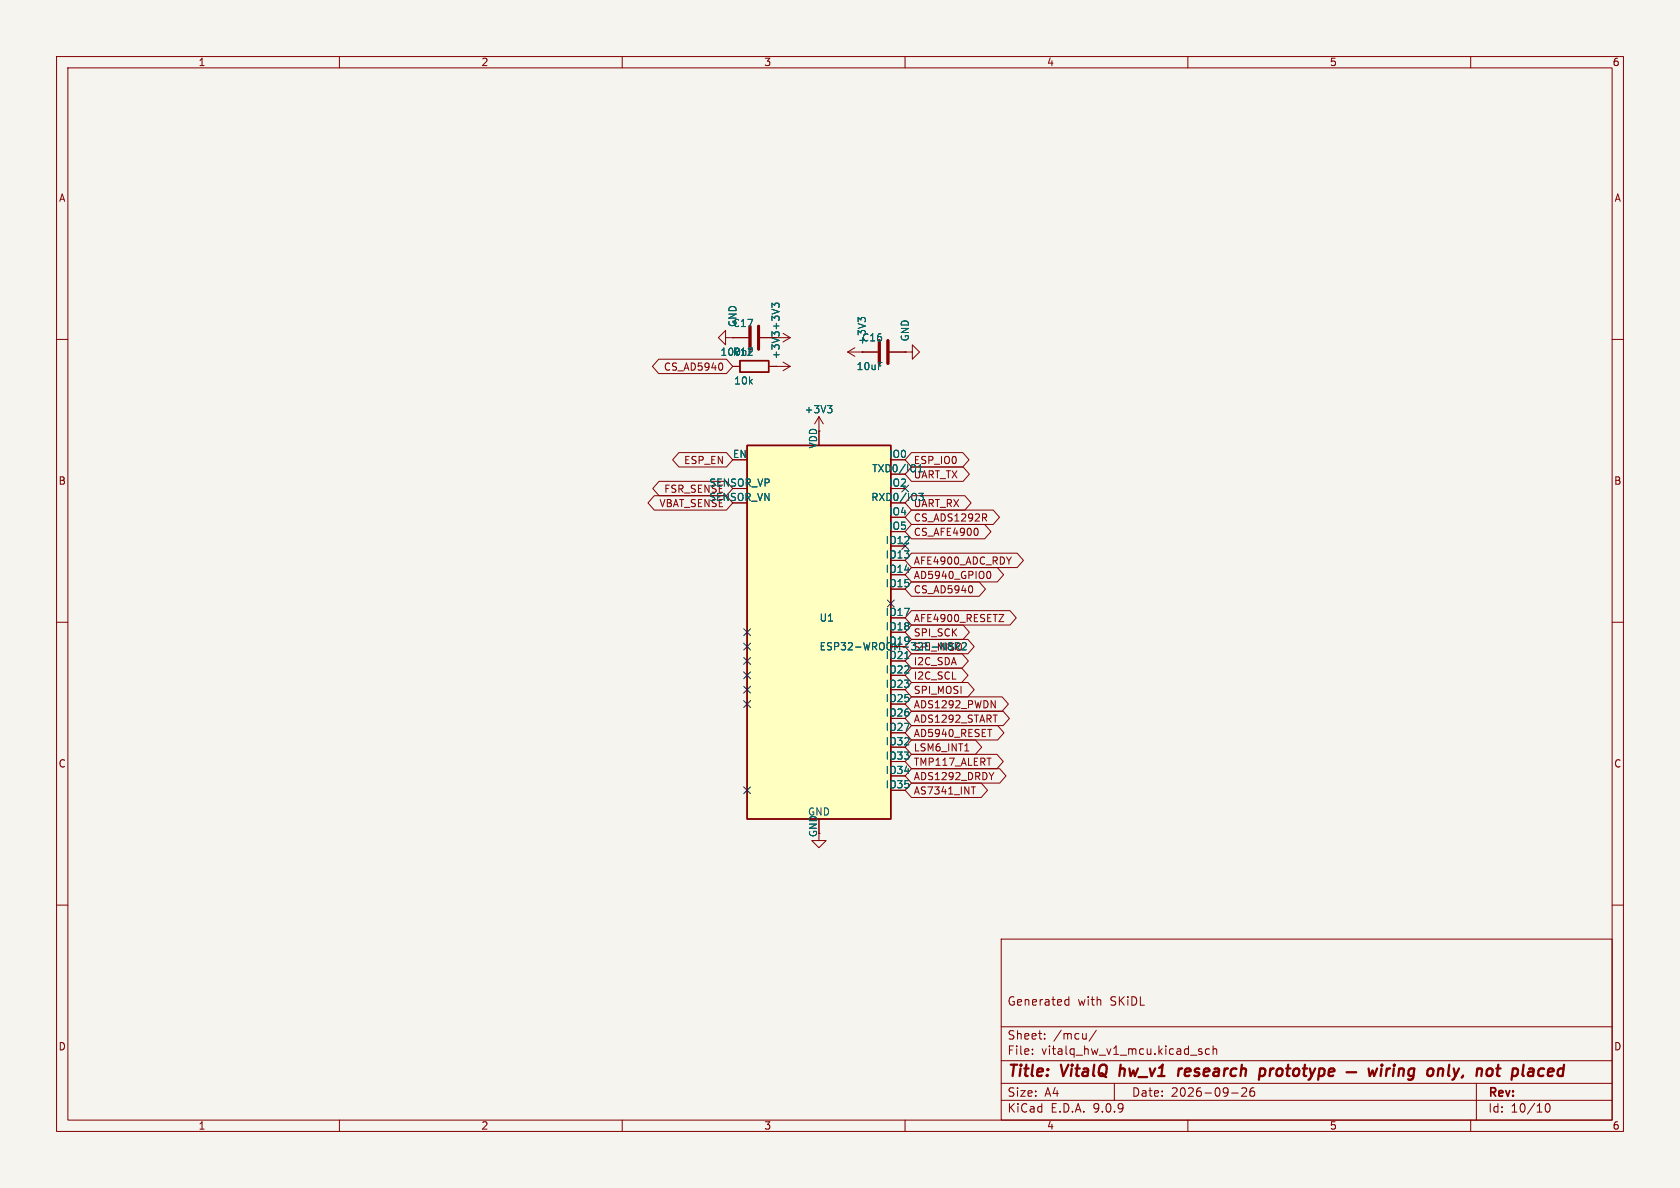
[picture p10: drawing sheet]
<svg xmlns="http://www.w3.org/2000/svg" width="297mm" height="210mm" viewBox="0 0 297 210" stroke-linecap="round" stroke-linejoin="round" font-family="sans-serif">
<path d="M0 0h297v210h-297z" fill="#f5f4ef" stroke="#f5f4ef" stroke-width=".18"/>
<g fill="none" stroke="#840000" stroke-width=".18">
<path d="M10 10h277v190h-277zM12 12h273v186h-273zM60 10v2M110 10v2M160 10v2M210 10v2M260 10v2M10 60h2M129.5 64.8h1.3M135.9 64.8h1.3M285 60h2M10 110h2"/>
<path d="M285 110h2M144.8 147.3v1.3h1.2l-1.2 1.3-1.3-1.3h1.3M10 160h2M177 166h108v32h-108zM188.4 177.6h.6M188.4 176.8h.6M189 176.2v1.5M285 160h2M60 198v2M110 198v2M160 198v2M177 194.5h108"/>
<path d="M177 191.5h108M177 187.5h108M177 181.5h108M182.5 186.3v.1M182.5 185.5v.1M184.7 183.6v.1M184.7 182.8v.1M193.8 182.1l-1.3 2M197 191.5v3M210 198v2M212.5 185.5l-.4-.1-.2 .2 .1 .2 .5 .2v.3h-.6M213.8 185.5l-.4-.1-.3 .3v.4l.1 .2h.6"/>
<path d="M214.5 185.5l.2-.1 .3 .1 .1 .9M214.5 184.9v1.5M217.7 193.2h1.2M219.5 192.4l.6-.1 .2 .1 .1 .3-.9 1.1h.9M221.7 192.3a.59 .59 0 0 0-.7 .6v.6l.1 .2 .4 .1 .2-.1 .1-.5-.1-.3h-.5l-.2 .3M260 198v2M261 191.5v6.5M273.3 195.2l.2-.1a.81 .81 0 0 1 .6 .6 .81 .81 0 0 1-.3 .8l-.1 .1a.81 .81 0 0 1-.4-1.4z"/>
</g>
<g fill="none" stroke="#840000" stroke-width=".4">
<path d="M198.1 188.2l-.2 2M208.4 188.9l-.1 1.3M209 188.9l-.4 .1-.2 .3M222.8 189l.2-.1 .6 .1 .1 .3-.1 .5a.66 .66 0 0 1-1 .3M222.8 188.9l-.2 2M238.1 189.5h1.7M241.9 188.9l.3 1.3 .5-.9 .2 .9 .6-1.3M244.2 188.9l-.1 1.3M244.3 188.2v.2M244.3 188.2l-.1 .1 .1 .1M244.3 188.2l.1 .1-.1 .1M245.2 188.9l-.2 1.3"/>
<path d="M245.8 188.9l-.4 .1-.3 .3M246.4 188.9l-.1 1.3M246.5 188.2v.2M246.5 188.2l-.1 .1 .1 .1M246.5 188.2l.1 .1-.1 .1M247.3 189.1a.49 .49 0 0 1 .9 .1l-.1 1M247.4 188.9l-.2 1.3M250 189a.66 .66 0 0 0-1 .3v.5l.1 .3 .2 .1 .6-.1M250 188.9l-.2 1.6a.6 .6 0 0 1-.9 .3M252.5 189.1a.52 .52 0 0 1 .5-.2 .52 .52 0 0 1 .4 .4l-.1 .5a.55 .55 0 0 1-.5 .4 .55 .55 0 0 1-.5-.4zM254.3 189.1a.49 .49 0 0 1 .8 .1l-.1 1M254.3 188.9l-.1 1.3"/>
<path d="M256.2 188.2l-.2 1.7 .3 .3M264.5 188.9h.8M264.9 188.2l-.2 1.7v.2l.4 .1M272.1 190.1l.2 .1 .5-.1M272.2 189l.2-.1 .6 .1"/>
</g>
<path d="M130.8 63.8h5.1v2h-5.1z" fill="none" stroke="#840000" stroke-width=".25"/>
<path d="M132.1 78.7h25.4v66.1h-25.4z" fill="#ffffc2"/>
<path d="M132.1 78.7h25.4v66.1h-25.4z" fill="none" stroke="#840000" stroke-width=".25"/>
<path d="M137 54l-.5-.4v.8M137 59.1l-.5-.4v.7M137 53.8l.2-.2h.3l.2 .2M152.2 56.5l-.5-.4v.8M152.2 56.4l.2-.3h.3l.3 .3M146.3 71.7h.8l-.4 .5M146.8 72.2l.3 .2v.3l-.3 .3M162.4 87.2h.8l-.4 .5 .4 .1v.4M162.7 82.1v1.3M160 116.4h.7M170.3 113.6l.4 .1 .1 .3-.8 .9h.8" fill="none" stroke="#006464" stroke-width=".18"/>
<g fill="none" stroke="#840000" stroke-width=".18">
<path d="M128.3 59.7v-1.3l-1.3 1.3 1.3 1.3v-1.3h1.2M129.5 59.7h.1M129.5 59.7h2.8M134.4 59.7h5.3M138.4 58.9l1.3 .8M139.7 59.7l-1.3 .8M116.5 63.5h11.9l1.1 1.3-1.1 1.2h-11.9l-1.2-1.2zM127.6 64.2l.2 .5-.2 .7M129.5 64.8h1.3M135.9 64.8h3.8M137.2 64.8h.1M138.4 64l1.3 .8"/>
<path d="M139.7 64.8l-1.3 .7M144.8 73.7l-.8 1.2M144.8 73.7l.7 1.2M144.8 73.7v2.5M149.9 62.2l1.2 .8M149.9 62.2h5.3M151.1 61.5l-1.2 .7M152.4 62.2h.1M157.2 62.2h2.8M160 62.2h1.3v-1.2l1.3 1.2-1.3 1.3v-1.3M160 62.2h.1M115.7 87.6h12.7l1.1 1.3-1.1 1.3h-12.7l-1.1-1.3z"/>
<path d="M116.5 85.1h11.9l1.1 1.3-1.1 1.2h-11.9l-1.1-1.2zM120 80h8.4l1.1 1.3-1.1 1.3h-8.4l-1.1-1.3zM161.1 82.5h9.2l1.1 1.3-1.1 1.3h-9.2l-1.1-1.3zM161.1 80h9.1l1.1 1.3-1.1 1.3h-9.1l-1.1-1.3zM161.1 97.8h18.7l1.1 1.3-1.1 1.2h-18.7l-1.1-1.2zM161.1 92.7h13l1.1 1.3-1.1 1.3h-13l-1.1-1.3zM161.1 90.2h14.5l1.1 1.2-1.1 1.3h-14.5l-1.1-1.3zM161.1 87.6h9.5l1.1 1.3-1.1 1.3h-9.5l-1.1-1.3zM172.8 93.5l.1 .4-.1 .6M174 91.5l.4 .6M174.2 90.8l.2 .3v.3l-.2 .1M161.1 110.5h9.2l1.1 1.3-1.1 1.2h-9.2l-1.1-1.2z"/>
<path d="M161.1 107.9h17.5l1.1 1.3-1.1 1.3h-17.5l-1.1-1.3zM161.1 102.9h12l1.1 1.2-1.1 1.3h-12l-1.1-1.3zM161.1 100.3h15.2l1.1 1.3-1.1 1.3h-15.2l-1.1-1.3zM161.1 118.1h8.9l1.1 1.3-1.1 1.3h-8.9l-1.1-1.3zM161.1 115.6h9l1.1 1.2-1.1 1.3h-9l-1.1-1.3zM161.1 113h10l1.1 1.3-1.1 1.3h-10l-1.1-1.3zM171.8 103.7l.2 .3-.2 .7M174.7 101a.68 .68 0 0 1 .5 .6 .68 .68 0 0 1-.5 .7M176.6 108.6h.9l-.9 1.3h.9M161.1 130.8h11.3l1.2 1.3-1.2 1.3h-11.3l-1.1-1.3zM161.1 138.4h12.4l1.1 1.3-1.1 1.3h-12.4l-1.1-1.3zM161.1 135.9h15.6l1.1 1.3-1.1 1.2h-15.6l-1.1-1.2z"/>
<path d="M161.1 133.3h15.2l1.1 1.3-1.1 1.3h-15.2l-1.1-1.3zM161.1 128.3h15.3l1.1 1.2-1.1 1.3h-15.3l-1.1-1.3zM161.1 125.7h16.2l1.2 1.3-1.2 1.3h-16.2l-1.1-1.3zM161.1 123.2h16.1l1.1 1.3-1.1 1.2h-16.1l-1.1-1.2zM161.1 120.6h10l1.1 1.3-1.1 1.3h-10l-1.1-1.3zM170.6 132.8h.7M171.7 139.1h.7M174.6 128.9h.7M175.2 123.9l.7 1.2v-1.2M175.7 136.6l-.4 .6"/>
</g>
<path d="M132.6 57.7v4M134.1 57.7v4M155.4 60.2v4.1M157 60.2v4.1" fill="none" stroke="#840000" stroke-width=".51"/>
<g fill="none" stroke="#000084" stroke-width=".18">
<path d="M159.4 95.9l1.2 1.2M159.4 85.8l1.2 1.2M160.6 85.8l-1.2 1.2M160.6 95.9l-1.2 1.2M131.5 111.2l1.2 1.2M131.5 113.7l1.2 1.2M131.5 118.8l1.2 1.2M131.5 116.2l1.2 1.2M132.7 111.2l-1.2 1.2M132.7 113.7l-1.2 1.2M132.7 118.8l-1.2 1.2M132.7 116.2l-1.2 1.2"/>
<path d="M156.9 106.1l1.2 1.2M158.1 106.1l-1.2 1.2M131.5 121.3l1.2 1.2M131.5 139.1l1.2 1.2M131.5 123.9l1.2 1.2M132.7 121.3l-1.2 1.2M132.7 139.1l-1.2 1.2M132.7 123.9l-1.2 1.2"/>
</g>
<g font-size="2.8" fill="#840000">
<text x="178" y="190.9">Title:</text>
<text x="187.7" y="190.9">VitalQ</text>
<text x="198.7" y="190.9">hw_v1</text>
<text x="209.9" y="190.9">research</text>
<text x="225.1" y="190.9">prototype</text>
<text x="257.2" y="190.9">only,</text>
<text x="266.7" y="190.9">not</text>
<text x="273.8" y="190.9">placed</text>
</g>
<g font-size="2.1" fill="#840000">
<text x="178" y="178">Generated</text>
<text x="190.5" y="178">with</text>
<text x="196.3" y="178">SKiDL</text>
<text x="178" y="184">Sheet:</text>
<text x="186.2" y="184">/mcu/</text>
<text x="178" y="186.7">File:</text>
<text x="184.1" y="186.7">vitalq_hw_v1_mcu.kicad_sch</text>
<text x="178" y="196.9">KiCad</text>
<text x="178" y="194.1">Size:</text>
<text x="184.7" y="194.1">A4</text>
<text x="185.7" y="196.9">E.D.A.</text>
<text x="193.3" y="196.9">9.0.9</text>
<text x="200" y="194.1">Date:</text>
<text x="207" y="194.1">2026-09-26</text>
<text x="263" y="194.3">Rev:</text>
<text x="263" y="196.9">Id:</text>
<text x="267.1" y="196.9">10/10</text>
</g>
<g font-size="1.8" fill="#840000">
<text x="35" y="11.9">1</text>
<text x="85" y="11.9">2</text>
<text x="135" y="11.9">3</text>
<text x="185" y="11.9">4</text>
<text x="235" y="11.9">5</text>
<text x="285" y="11.9">6</text>
<text x="10.3" y="35.9">A</text>
<text x="285.3" y="35.9">A</text>
<text x="117.3" y="65.7">CS_AD5940</text>
<text x="120.8" y="82.2">ESP_EN</text>
<text x="10.3" y="85.9">B</text>
<text x="116.5" y="89.9">VBAT_SENSE</text>
<text x="285.3" y="85.9">B</text>
<text x="161.4" y="94.9">CS_AFE4900</text>
<text x="161.4" y="92.4">CS_ADS1292R</text>
<text x="161.4" y="100">AFE4900_ADC_RDY</text>
<text x="161.4" y="105.1">CS_AD5940</text>
<text x="161.4" y="102.6">AD5940_GPIO0</text>
<text x="161.4" y="112.7">SPI_SCK</text>
<text x="161.4" y="110.2">AFE4900_RESETZ</text>
<text x="161.4" y="117.8">I2C_SDA</text>
<text x="161.4" y="125.4">ADS1292_PWDN</text>
<text x="161.4" y="122.9">SPI_MOSI</text>
<text x="161.4" y="120.3">I2C_SCL</text>
<text x="161.4" y="130.5">AD5940_RESET</text>
<text x="161.4" y="128">ADS1292_START</text>
<text x="10.3" y="135.9">C</text>
<text x="161.4" y="133">LSM6_INT1</text>
<text x="161.4" y="135.6">TMP117_ALERT</text>
<text x="285.3" y="135.9">C</text>
<text x="161.4" y="140.7">AS7341_INT</text>
<text x="161.4" y="138.1">ADS1292_DRDY</text>
<text x="144.5" y="148.1" transform="rotate(-90 144.5 148.1)">GND</text>
<text x="10.3" y="185.9">D</text>
<text x="285.3" y="185.9">D</text>
<text x="35" y="199.9">1</text>
<text x="85" y="199.9">2</text>
<text x="135" y="199.9">3</text>
<text x="185" y="199.9">4</text>
<text x="235" y="199.9">5</text>
<text x="285" y="199.9">6</text>
</g>
<g font-size="1.8" fill="#006464">
<text x="129.4" y="58">C17</text>
<text x="130.4" y="57.9" transform="rotate(-90 130.4 57.9)">GND</text>
<text x="138" y="58.5" transform="rotate(-90 138 58.5)">+3V3</text>
<text x="127.3" y="63.1">100nF</text>
<text x="129.4" y="63.1">R12</text>
<text x="138" y="63.6" transform="rotate(-90 138 63.6)">+3V3</text>
<text x="151.3" y="65.6">10uF</text>
<text x="152.3" y="60.6">C16</text>
<text x="153.3" y="61.1" transform="rotate(-90 153.3 61.1)">+3V3</text>
<text x="160.9" y="60.5" transform="rotate(-90 160.9 60.5)">GND</text>
<text x="129.7" y="68.2">10k</text>
<text x="142.1" y="73.3">+3V3</text>
<text x="129.5" y="81">EN</text>
<text x="144.5" y="79.4" transform="rotate(-90 144.5 79.4)">VDD</text>
<text x="154.1" y="83.6">TXD0/IO1</text>
<text x="157.1" y="81">IO0</text>
<text x="161.4" y="82.2">ESP_IO0</text>
<text x="117.3" y="87.3">FSR_SENSE</text>
<text x="125.3" y="88.6">SENSOR_VN</text>
<text x="125.3" y="86.1">SENSOR_VP</text>
<text x="153.9" y="88.6">RXD0/IO3</text>
<text x="157.1" y="86.1">IO2</text>
<text x="161.4" y="84.8">UART_TX</text>
<text x="161.4" y="89.9">UART_RX</text>
<text x="157.1" y="91.2">IO4</text>
<text x="157.1" y="93.7">IO5</text>
<text x="156.5" y="96.3">IO12</text>
<text x="156.5" y="98.8">IO13</text>
<text x="156.5" y="101.3">IO14</text>
<text x="156.5" y="103.9">IO15</text>
<text x="144.8" y="110.1">U1</text>
<text x="156.5" y="109">IO17</text>
<text x="156.5" y="111.5">IO18</text>
<text x="144.8" y="115.2">ESP32-WROOM-32E-N8R2</text>
<text x="156.5" y="114">IO19</text>
<text x="156.5" y="116.6">IO21</text>
<text x="156.5" y="119.1">IO22</text>
<text x="161.4" y="115.3">SPI_MISO</text>
<text x="156.5" y="121.7">IO23</text>
<text x="156.5" y="124.2">IO25</text>
<text x="156.5" y="126.7">IO26</text>
<text x="156.5" y="129.3">IO27</text>
<text x="156.5" y="131.8">IO32</text>
<text x="156.5" y="134.4">IO33</text>
<text x="156.5" y="136.9">IO34</text>
<text x="156.5" y="139.4">IO35</text>
<text x="142.7" y="144.4">GND</text>
</g>
</svg>
